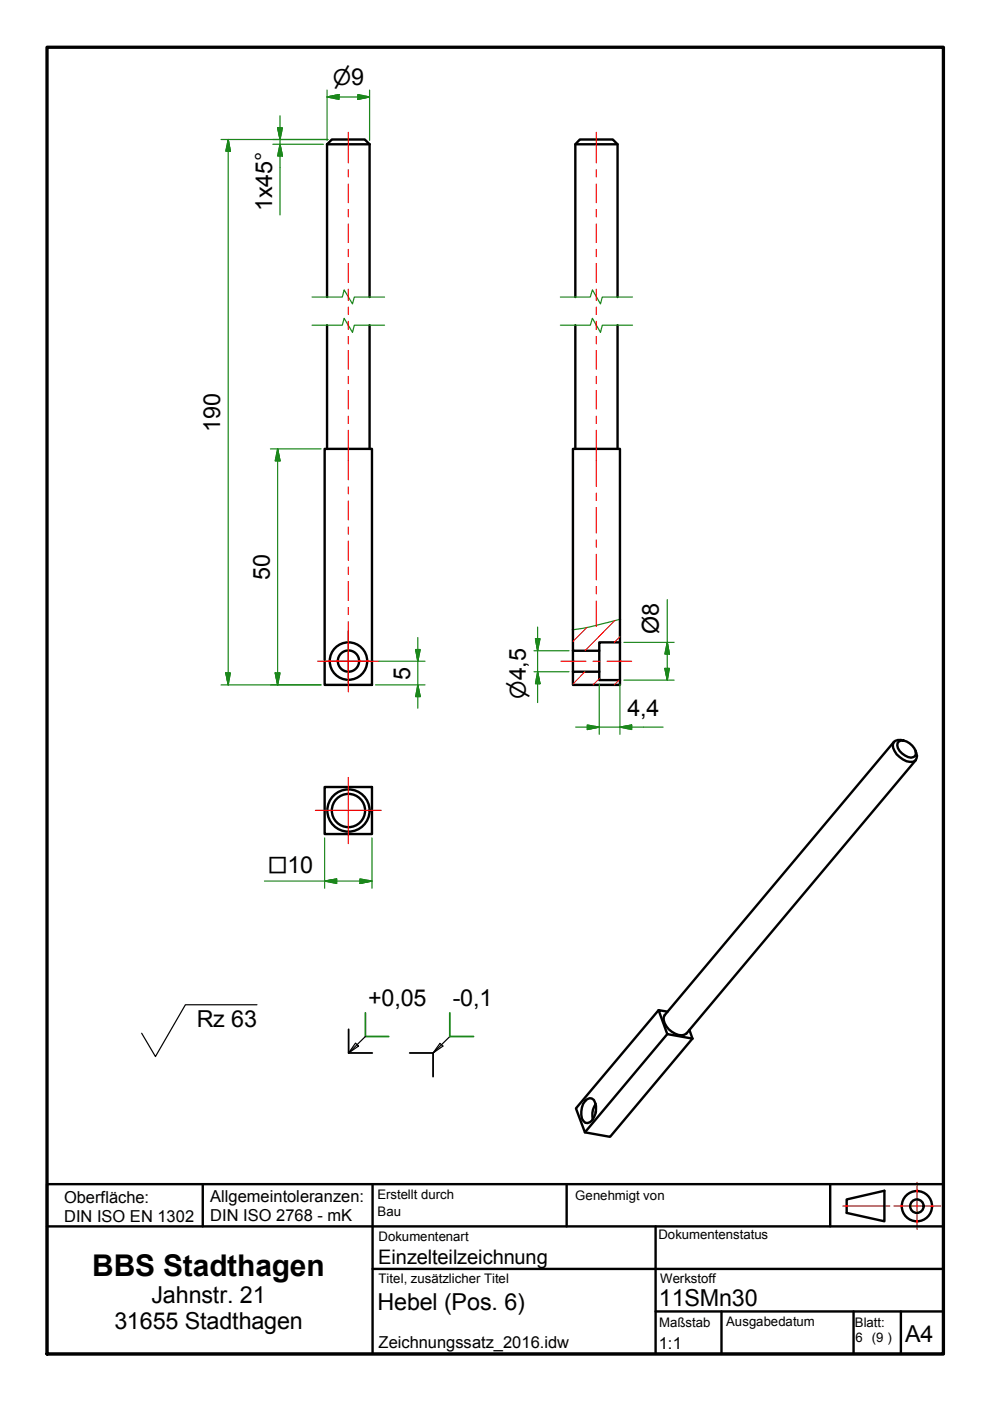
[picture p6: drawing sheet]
<svg xmlns="http://www.w3.org/2000/svg" width="210mm" height="297mm" viewBox="0 0 210 297" stroke-linecap="round" stroke-linejoin="round" font-family="sans-serif">
<!-- layer: Sichtbar schmal (ISO) -->
<g fill="none" stroke="#000" stroke-width=".51">
<path d="M69.3 30.6l1.1-1h6.9l1.1 1M69.3 30.6h9.1M69.3 30.6v32.4M78.4 30.6v32.4M122 30.6h8.9M69.3 68.9v26.3M78.4 68.9v26.3M122 63v-32.4l.9-1h7l1 1v32.4M122 68.9v26.3M130.9 68.9v26.3M68.8 95.2h10.1v50h-10.1zM121.5 138v4.4"/>
<path d="M127.1 138v4.4M131.4 136.2h-4.3v1.8h-5.6v-42.8h9.9v49M121.5 142.4h5.6v1.8h4.3v1h-9.9zM189.5 157.3l-48.6 58a2.99 2.99 0 0 0 1.5 3.4 2.64 2.64 0 0 0 3.1 .4l48.7-58M190.6 157.2a2.81 2.81 0 0 1 3.5 2v1.1a1.6 1.6 0 0 1-2.2-.1 2.66 2.66 0 0 1-1.6-2.7zM191.6 157a1.62 1.62 0 0 0-2.3 .9 4.3 4.3 0 0 0 4.2 3.6 1.31 1.31 0 0 0 .7-1.9l-.1-.5M68.8 166.9h10.1v9.9h-10.1zM139.6 214.2l-17.5 20.8 1.9 5.1 17.5-20.8M141.5 214.5l-1.9-.3 1.9 5.1 5.3 .9M146.2 218.4l.6 1.8M124.1 233.4a1.13 1.13 0 0 1 1.2-.5 1.13 1.13 0 0 1 .9 .9 3.8 3.8 0 0 1-1.1 4.1 1.09 1.09 0 0 1-1.7-.7 4.5 4.5 0 0 1 .7-3.8zM126.3 234a4.2 4.2 0 0 0-.6 3.3"/>
<path d="M126.4 235.6l-.1 .3M146.8 220.2l-17.5 20.8-5.3-.9M179.5 254.3l8-1.8v6.4l-8-1.7z"/>
<circle cx="73.9" cy="140.2" r="2.25"/>
<circle cx="73.9" cy="140.2" r="4"/>
<circle cx="73.9" cy="171.8" r="4.5"/>
<circle cx="73.9" cy="171.8" r="3.5"/>
<circle cx="194.4" cy="255.7" r="3.2"/>
<circle cx="194.4" cy="255.7" r="1.43"/>
</g>
<!-- layer: Symbol (ISO) -->
<path d="M66.2 68.9h6.4l.4-1.4 1.7 3 .4-1.6h6.4M66.2 63h6.4l.4-1.5 1.7 2.9 .4-1.4h6.4M118.8 68.9h6.4l.4-1.4 1.7 3 .4-1.6h6.4M118.8 63h6.4l.4-1.5 1.7 2.9 .4-1.4h6.4M131.4 131.3l-6.5 1.7-3.4 .5" fill="none" stroke="#1b871b" stroke-width=".25"/>
<!-- layer: Mittellinie (ISO) -->
<path d="M10 10h190v277.1h-190z" fill="none" stroke="#000" stroke-width=".7"/>
<!-- layer: Titel (ISO) -->
<g fill="none" stroke="#f00" stroke-width=".25">
<path d="M73.9 28.1v6.4M73.9 36v1.5M73.9 39v4M126.4 28.1v6.4M126.4 36v1.5M126.4 39v4M73.9 44.4v1.6M73.9 47.5v3.9M73.9 52.9v1.5M73.9 55.9v4M126.4 44.4v1.6M126.4 47.5v3.9"/>
<path d="M126.4 52.9v1.5M126.4 55.9v4M73.9 61.3v2.4M73.9 65.1v1.6M73.9 68.1v1.7M73.9 71.4v1.5M73.9 74.3v4M73.9 79.8v1.5M126.4 61.3v2.4M126.4 65.1v1.6M126.4 68.1v1.7M126.4 71.4v1.5"/>
<path d="M126.4 74.3v4M126.4 79.8v1.5M73.9 82.8v3.9M73.9 88.3v1.5M73.9 91.2v10.5M126.4 82.8v3.9M126.4 88.3v1.5M126.4 91.2v11.9M73.9 103.2v1.5M73.9 106.2v4M73.9 111.7v1.6M73.9 114.7v4.1"/>
<path d="M126.4 104.6v1.5M126.4 107.6v5.4M126.4 114.5v1.5M126.4 117.5v5.4M73.9 120.3v1.5M73.9 123.3v4M73.9 128.8v1.5M73.9 131.8v4M126.4 124.4v1.5M126.4 127.4v5.4M118.9 140.2h5.3M125.7 140.2h1.5"/>
<path d="M128.7 140.2h5.2M178.7 255.7h10M189.5 255.7h10M194.4 250.7v10"/>
</g>
<!-- layer: Sichtbar (ISO) -->
<path d="M10 251.1h190v36h-190zM43 251.1v8.9M79 251.1v36M120.1 251.1v8.9M176 251.1v8.9M10 260h190M79 269h121M139 278.1h61M139 260v27.1M153 278.1v9M181 278.1v9M191 278.1v9" fill="none" stroke="#000" stroke-width=".51"/>
<!-- layer: Rahmen (ISO) -->
<path d="M124.5 133l-3 3M130.4 131.6l-6.4 6.4M131.4 135l-1.2 1.2M124 142.4l-2.5 2.6M127.1 143.9l-1.4 1.3M131.3 144.2l-1.1 1" fill="none" stroke="#f00" stroke-width=".21"/>
<!-- layer: Schnittlinie (ISO) -->
<path d="M73.9 133.7v13M73.9 135.4v9.6M67.4 140.2h12.9M69.1 140.2h9.5M66.9 171.8h13.9M73.9 164.8v14.1" fill="none" stroke="#f00" stroke-width=".25"/>
<!-- layer: Schraffur (ISO) -->
<g fill="none" stroke="#1b871b" stroke-width=".25">
<path d="M69.3 19.1v10.7M78.4 19.1v10.7M46.9 29.6h22.6M48.4 29.6l.4 2.5h-.9zM48.4 29.6v115.6M57.8 30.6h10.8M58.9 27.1h1l-.5 2.5zM59.4 30.6l.5 2.5h-1zM59.4 24.6v21M69.3 20.6l2.6-.5v1zM69.3 20.6h9.1M75.9 20.1l2.5 .5-2.5 .5z"/>
<path d="M57.3 95.2h10.8M58.9 95.2l.5 2.5h-1zM58.9 95.2v50M88.1 137.7h1l-.5 2.5zM88.6 135.2v15M113.2 138h7.4M113.5 135.4h1l-.5 2.6zM114 133v16M132.3 136.2h10.6M141.5 136.2l.4 2.5h-.9zM141.5 127.1v17.1M46.9 145.2h21.2"/>
<path d="M47.9 142.7h.9l-.4 2.5zM58.4 142.7h1l-.5 2.5zM79.6 145.2h10.5M80.3 140.2h9.8M88.6 145.2l.5 2.5h-1zM113.2 142.4h7.4M114 142.4l.5 2.6h-1zM122 154.2h18.6M124.5 153.7l2.6 .5-2.6 .5zM127.1 145v10.7M131.4 154.2l2.5-.5v1zM131.4 145v10.7"/>
<path d="M132.3 144.2h10.6M141 141.7h.9l-.4 2.5zM68.8 177.7v10.6M78.9 177.7v10.6M56.1 186.8h22.8M68.8 186.8l2.6-.4v.9zM76.3 186.4l2.6 .4-2.6 .5z"/>
</g>
<g fill="#1b871b" stroke="#1b871b" stroke-width=".25">
<path d="M69.3 20.6l2.6-.5z"/>
<path d="M69.3 20.6l2.6-.5v1z"/>
<path d="M75.9 21.1l2.5-.5z"/>
<path d="M75.9 20.1l2.5 .5-2.5 .5z"/>
<path d="M59.4 30.6l.5 2.5z"/>
<path d="M59.4 30.6l.5 2.5h-1z"/>
<path d="M58.9 27.1l.5 2.5z"/>
<path d="M58.9 27.1h1l-.5 2.5z"/>
<path d="M58.4 142.7l.5 2.5z"/>
<path d="M58.4 142.7h1l-.5 2.5z"/>
<path d="M58.9 95.2l.5 2.5z"/>
<path d="M58.9 95.2l.5 2.5h-1z"/>
<path d="M47.9 142.7l.5 2.5z"/>
<path d="M47.9 142.7h.9l-.4 2.5z"/>
<path d="M48.4 29.6l.4 2.5z"/>
<path d="M48.4 29.6l.4 2.5h-.9z"/>
<path d="M68.8 186.8l2.6-.4z"/>
<path d="M68.8 186.8l2.6-.4v.9z"/>
<path d="M76.3 187.3l2.6-.5z"/>
<path d="M76.3 186.4l2.6 .4-2.6 .5z"/>
<path d="M141.5 136.2l.4 2.5z"/>
<path d="M141.5 136.2l.4 2.5h-.9z"/>
<path d="M141 141.7l.5 2.5z"/>
<path d="M141 141.7h.9l-.4 2.5z"/>
<path d="M124.5 154.7l2.6-.5z"/>
<path d="M124.5 153.7l2.6 .5-2.6 .5z"/>
<path d="M131.4 154.2l2.5-.5z"/>
<path d="M131.4 154.2l2.5-.5v1z"/>
<path d="M113.5 135.4l.5 2.6z"/>
<path d="M113.5 135.4h1l-.5 2.6z"/>
<path d="M114 142.4l.5 2.6z"/>
<path d="M114 142.4l.5 2.6h-1z"/>
<path d="M88.6 145.2l.5 2.5z"/>
<path d="M88.6 145.2l.5 2.5h-1z"/>
<path d="M88.1 137.7l.5 2.5z"/>
<path d="M88.1 137.7h1l-.5 2.5z"/>
</g>
<!-- layer: Mittelpunktmarkierung (ISO) -->
<path d="M54.5 213h-15.2l-6.3 11-3-4.9" fill="none" stroke="#000" stroke-width=".25"/>
<path d="M77.5 219.8l-3.6 3.5M95.4 219.8l-3.6 3.5M75.4 221.2l.6 .6-2.1 1.5zM93.3 221.2l.6 .6-2.1 1.5z" fill="none" stroke="#000" stroke-width=".25"/>
<!-- layer: Skizziergeometrie (ISO) -->
<path d="M77.5 214.7v5.1h4.9M95.4 214.7v5.1h5" fill="none" stroke="#1b871b" stroke-width=".38"/>
<path d="M73.9 218.2v5.1h5M86.9 223.3h4.9v5" fill="none" stroke="#000" stroke-width=".38"/>
<text font-size="6.3" x="19.6" y="270.4">BBS Stadthagen</text>
<g font-size="5">
<text x="57.7" y="44.8" transform="rotate(-90 57.7 44.8)">1x45°</text>
<text x="46.7" y="91.5" transform="rotate(-90 46.7 91.5)">190</text>
<text x="57.2" y="122.9" transform="rotate(-90 57.2 122.9)">50</text>
<text x="139.7" y="134.4" transform="rotate(-90 139.7 134.4)">Ø8</text>
<text x="86.9" y="144.1" transform="rotate(-90 86.9 144.1)">5</text>
<text x="133" y="151.9">4,4</text>
<text x="78" y="213.3">+0,05</text>
<text x="96" y="213.3">-0,1</text>
<text x="41.7" y="217.7">Rz 63</text>
<text x="24.3" y="281.8">31655 Stadthagen</text>
<text x="32.1" y="276.3">Jahnstr. 21</text>
<text x="80" y="277.8">Hebel (Pos. 6)</text>
<text x="139.7" y="276.8">11SMn30</text>
<text x="191.9" y="284.5">A4</text>
</g>
<g font-size="4.6">
<text x="70.5" y="18.1">⌀9</text>
<text x="111.5" y="148.2" transform="rotate(-90 111.5 148.2)">⌀4,5</text>
<text x="56.8" y="185.2">□10</text>
</g>
<text font-size="4.3" x="80.2" y="268">Einzelteilzeichnung</text>
<g font-size="3.5">
<text x="13.6" y="255.1">Oberfläche:</text>
<text x="44.6" y="254.9">Allgemeintoleranzen:</text>
<text x="13.6" y="259.1">DIN ISO EN 1302</text>
<text x="44.6" y="258.8">DIN ISO 2768 - mK</text>
<text x="80.3" y="285.7">Zeichnungssatz_2016.idw</text>
<text x="139.7" y="286.1">1:1</text>
</g>
<g font-size="2.8">
<text x="80" y="254.1">Erstellt durch</text>
<text x="80.1" y="257.7">Bau</text>
<text x="122" y="254.4">Genehmigt von</text>
<text x="80.3" y="263.1">Dokumentenart</text>
<text x="139.6" y="262.7">Dokumentenstatus</text>
<text x="80.3" y="272.1">Titel, zusätzlicher Titel</text>
<text x="140" y="272.1">Werkstoff</text>
<text x="139.8" y="281.4">Maßstab</text>
<text x="154" y="281.2">Ausgabedatum</text>
<text x="181.2" y="281.4">Blatt:</text>
<text x="181.4" y="284.6">6 (9 )</text>
</g>
</svg>
